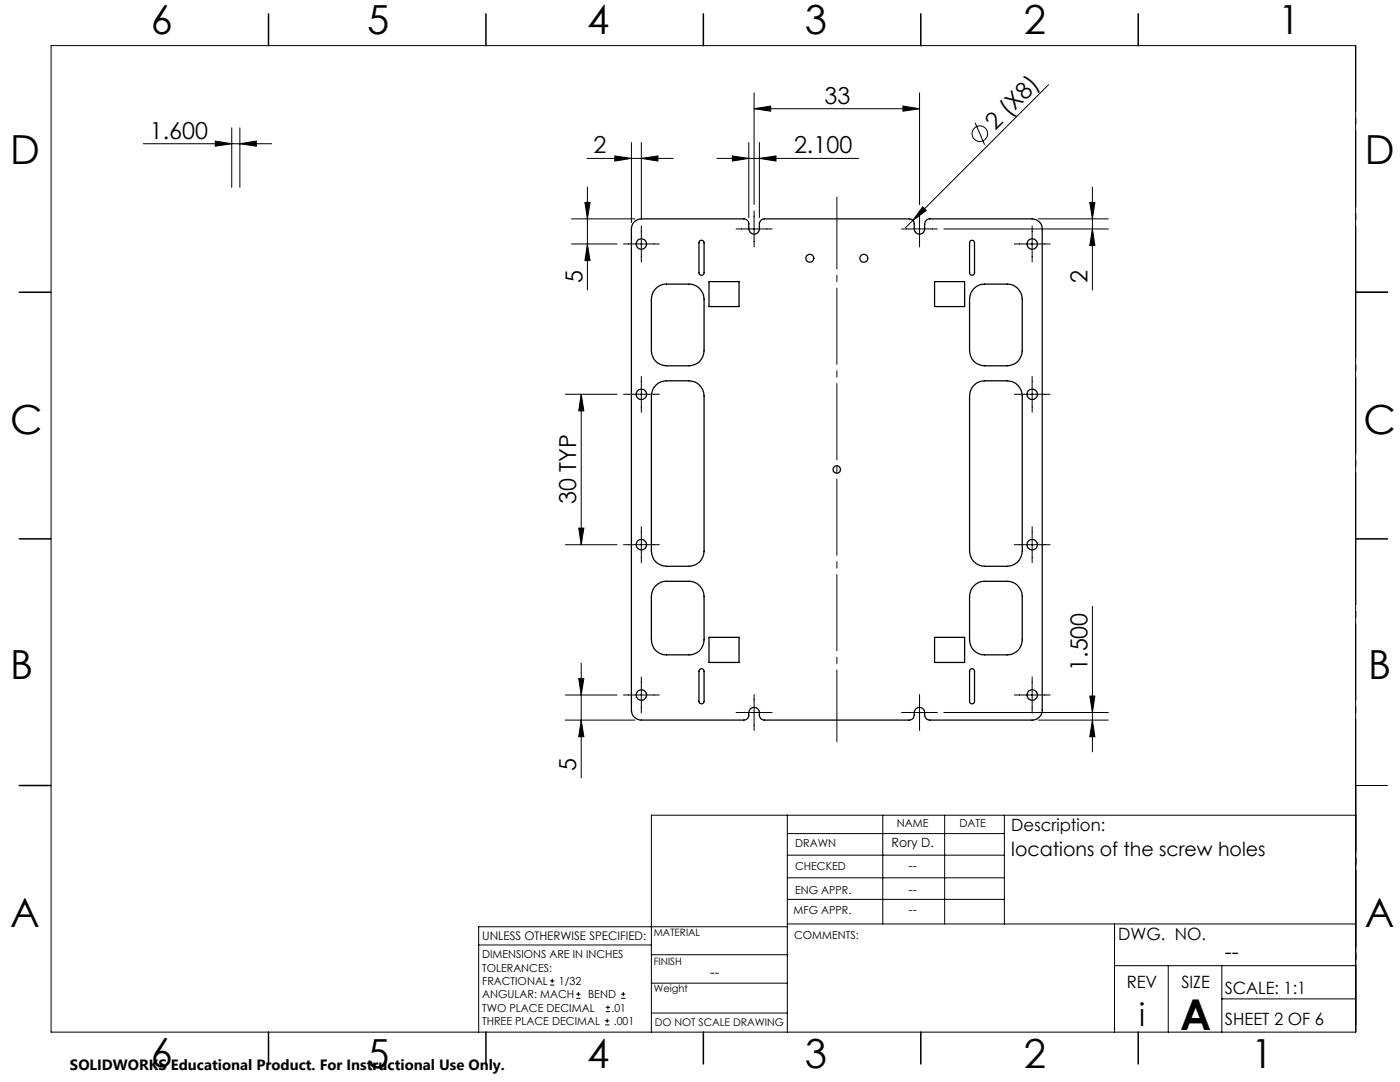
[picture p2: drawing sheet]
<svg xmlns="http://www.w3.org/2000/svg" width="279mm" height="216mm" viewBox="0 0 279 216" stroke-linecap="round" stroke-linejoin="round" font-family="sans-serif">
<g fill="none" stroke="#000" stroke-width=".2">
<path d="M10.2 9.1h260.3v196.9h-260.3zM150.5 18.5v22.3M183.5 18.5v22.3M209.3 16.9l-27.1 27.1M28.6 28.7h25.6M43 28.2l3.2 .5-3.2 .5zM46.2 25.5v11.9M47.9 28.7l3.3-.5v1zM47.9 25.5v11.9M117.2 31.6h17.1M117.2 37.3v20.6M122.7 31.1l3.3 .5-3.3 .5z"/>
<path d="M126 28.4v16M128 31.6l3.3-.5v1zM128 28.4v15.4M143.1 31.6h28.3M146.2 31.1l3.2 .5-3.2 .5zM149.4 28.4v15M150.5 21.7l3.3-.5v1zM150.5 21.7h33M151.6 31.6l3.3-.5v1zM151.6 28.4v15M180.2 21.2l3.3 .5-3.3 .5zM194.6 24.5l1.9 4.4"/>
<path d="M218 37.3v20.6M114.1 48.7h9.1M114.1 43.7h12.6M116.7 40.4h1.1l-.6 3.3zM117.2 48.7l.6 3.3h-1.1zM124.4 48.7h7.2M128 45.1v7.2M146.9 45.7h7.2M150.5 42.1v7.2M179.9 45.7h7.2M182.2 44l-1.5 1.4M183.5 42.1v7.2"/>
<path d="M184.2 41.3l.7 .7-2.7 2zM188.3 45.7h32.9M202.4 48.7h7.2M206 45.1v7.2M207.3 43.7h13.9M217.5 40.4h1l-.5 3.3zM218 45.7l.5 3.3h-1zM270.5 58.3h6.4M112.8 78.7h10.4M116 78.7l.5 3.3h-1zM116 78.7v30M124.4 78.7h7.2"/>
<path d="M128 75.1v7.2M202.4 78.7h7.2M206 75.1v7.2M112.8 108.7h10.4M115.5 105.4h1l-.5 3.3zM124.4 108.7h7.2M128 105.1v7.2M202.4 108.7h7.2M206 105.1v7.2M112.8 138.7h10.4M115.5 135.4h1l-.5 3.3zM116 132.3v22.9"/>
<path d="M124.4 138.7h7.2M128 135.1v7.2M150.5 138.6v7.2M183.5 138.6v7.2M202.4 138.7h7.2M206 135.1v7.2M217.5 138.9h1l-.5 3.3zM218 121v29M112.8 143.7h13.9M116 143.7l.5 3.3h-1zM146.9 142.2h7.2M179.9 142.2h7.2"/>
<path d="M188.3 142.2h32.9M207.3 143.7h13.9M218 143.7l.5 3.3h-1zM270.5 156.7h6.4M157.1 162.7v43.3M157.1 175.2h43.3M157.1 170.6h43.3M157.1 166.3h43.3M157.1 179.5h43.3M176.2 162.7v21.7M188.5 162.7v21.7M200.4 162.7v21.7"/>
<path d="M270.6 162.7h-140.6v43.3M95.5 188.6h34.5M109.8 196.6h.8M109.8 195.7h.8M110.2 195.3v.8M115 199.2h.9M115 198.4h.9M115.4 197.9v.9M124 199.2h.8M124 198.4h.8M124.4 197.9v.9M130 196.2h27.1"/>
<path d="M130 190.5h27.3M157.1 184.4h113.4M157.2 184.9h-61.7v21.1M222.4 184.4v21.6M222.4 192.7h48.1M233.2 192.7v13.3M243.8 199.3h26.7M243.8 192.7v13.3M120.8 204.5h.8M120.8 203.7h.8M120.9 201.9h.8M120.9 201h.8"/>
<path d="M121.2 203.3v.8M121.3 200.6v.8M130 202.1h27.1"/>
<circle cx="195.5" cy="26.7" r="1.55"/>
</g>
<path d="M167 148v-108.7" fill="none" stroke="#000" stroke-width=".2" stroke-dasharray="15.2 1.3 1.3 1.3" stroke-dashoffset=".9"/>
<path d="M270.6 9.1v49.2M270.6 58.3v49.2M270.6 107.5v49.2M270.6 156.7v49.2" fill="none" stroke="#000" stroke-width=".2" stroke-dasharray="15.2 1.3 1.3 1.3" stroke-dashoffset="2.1"/>
<g fill="none" stroke="#000" stroke-width=".3">
<path d="M53.6 2.8v6.3M97 2.8v6.3M140.4 2.8v6.3M183.8 2.8v6.3M227.2 2.8v6.3M3.8 58.3h6.4M270.5 58.3h6.4M3.8 107.5h6.4M270.5 107.5h6.4M3.8 156.7h6.4M53.6 206v6.3M97 206v6.3"/>
<path d="M140.4 206v6.3M183.8 206v6.3M227.2 206v6.3"/>
</g>
<g fill="#000">
<path d="M184.2 41.3l.7 .7-2.7 2z"/>
<path d="M43 28.2l3.2 .5-3.2 .5zM47.9 28.7l3.3-.5v1zM150.5 21.7l3.3-.5v1zM180.2 21.2l3.3 .5-3.3 .5z"/>
<path d="M128 31.6l3.3-.5v1zM122.7 31.1l3.3 .5-3.3 .5z"/>
<path d="M146.2 31.1l3.2 .5-3.2 .5zM151.6 31.6l3.3-.5v1z"/>
<path d="M117.2 48.7l.6 3.3h-1.1zM116.7 40.4h1.1l-.6 3.3zM218 45.7l.5 3.3h-1zM217.5 40.4h1l-.5 3.3z"/>
<path d="M115.5 135.4h1l-.5 3.3zM116 143.7l.5 3.3h-1zM116 78.7l.5 3.3h-1zM115.5 105.4h1l-.5 3.3zM217.5 138.9h1l-.5 3.3zM218 143.7l.5 3.3h-1z"/>
</g>
<g fill="none" stroke="#000" stroke-width=".25">
<path d="M126.6 44.3l.6-.4 .8-.2h20.4a1.02 1.02 0 0 1 1 1v1a1.06 1.06 0 0 0 1.1 1 1.06 1.06 0 0 0 1.1-1v-1a1.02 1.02 0 0 1 .9-1h28.9a1.02 1.02 0 0 1 1.1 1v1a1.04 1.04 0 0 0 1 1 1.04 1.04 0 0 0 1-1v-1a1.09 1.09 0 0 1 1.1-1h20.4a2.05 2.05 0 0 1 2 2v96a2.05 2.05 0 0 1-2 2h-20.4a1.13 1.13 0 0 1-1.1-1.5 1.04 1.04 0 0 0-1-1.1 1.04 1.04 0 0 0-1 1.1 1.16 1.16 0 0 1-1.1 1.5h-28.9a1.1 1.1 0 0 1-.9-1.5 1.11 1.11 0 0 0-1.4-1 1.11 1.11 0 0 0-.8 1.5 .96 .96 0 0 1-1 1h-20.4a1.99 1.99 0 0 1-2-2v-96a1.91 1.91 0 0 1 .6-1.4zM130.9 57.6a2.87 2.87 0 0 1 2.1-.9h4.5a3 3 0 0 1 3 3v10.3a3 3 0 0 1-3 3h-4.5a3 3 0 0 1-3-3v-10.3a3.1 3.1 0 0 1 .9-2.1zM139.6 48.1l.2-.1a.51 .51 0 0 1 .7 .4v6a.51 .51 0 0 1-.5 .5 .51 .51 0 0 1-.5-.5v-6zM141.5 56.2h6v5h-6zM186.5 56.2h6v5h-6zM193.6 48.1l.2-.1a.48 .48 0 0 1 .7 .4v6a.49 .49 0 0 1-.5 .5 .49 .49 0 0 1-.5-.5v-6zM194.4 57.6a2.87 2.87 0 0 1 2.1-.9h4.5a3 3 0 0 1 3 3v10.3a3 3 0 0 1-3 3h-4.5a3 3 0 0 1-3-3v-10.3a3.1 3.1 0 0 1 .9-2.1zM130.9 76.9a2.87 2.87 0 0 1 2.1-.9h4.5a3 3 0 0 1 3 3v31a3 3 0 0 1-3 3h-4.5a3 3 0 0 1-3-3v-31a3.1 3.1 0 0 1 .9-2.1zM194.4 76.9a2.87 2.87 0 0 1 2.1-.9h4.5a3 3 0 0 1 3 3v31a3 3 0 0 1-3 3h-4.5a3 3 0 0 1-3-3v-31a3.1 3.1 0 0 1 .9-2.1zM130.9 116.9a2.87 2.87 0 0 1 2.1-.9h4.5a3 3 0 0 1 3 3v8.7a2.95 2.95 0 0 1-3 3h-4.5a2.95 2.95 0 0 1-3-3v-8.7a3.1 3.1 0 0 1 .9-2.1zM194.4 116.9a2.87 2.87 0 0 1 2.1-.9h4.5a3 3 0 0 1 3 3v8.7a2.95 2.95 0 0 1-3 3h-4.5a2.95 2.95 0 0 1-3-3v-8.7a3.1 3.1 0 0 1 .9-2.1zM139.6 133.6a.5 .5 0 0 1 .6-.1 .5 .5 0 0 1 .3 .4v6a.51 .51 0 0 1-.5 .5 .51 .51 0 0 1-.5-.5v-6z"/>
<path d="M141.5 127.2h6v5h-6zM186.5 127.2h6v5h-6zM193.6 133.6a.48 .48 0 0 1 .6-.1 .48 .48 0 0 1 .3 .4v6a.49 .49 0 0 1-.5 .5 .49 .49 0 0 1-.5-.5v-6z"/>
<circle cx="128" cy="48.7" r="1.04"/>
<circle cx="161.6" cy="51.5" r=".8"/>
<circle cx="172.4" cy="51.5" r=".79"/>
<circle cx="206" cy="48.7" r="1.04"/>
<circle cx="128" cy="78.7" r="1.04"/>
<circle cx="206" cy="78.7" r="1.04"/>
<circle cx="167" cy="93.7" r=".75"/>
<circle cx="128" cy="108.7" r="1.05"/>
<circle cx="206" cy="108.7" r="1.05"/>
<circle cx="128" cy="138.7" r="1.04"/>
<circle cx="206" cy="138.7" r="1.04"/>
</g>
<text font-size="8.5" x="235.5" y="205.4">A</text>
<g font-size="8">
<text x="30.1" y="6.8">6</text>
<text x="73.3" y="6.9">5</text>
<text x="117.2" y="6.9">4</text>
<text x="160.6" y="6.9">3</text>
<text x="204.3" y="6.9">2</text>
<text x="255.1" y="6.9">1</text>
<text x="2.1" y="32.7">D</text>
<text x="272.4" y="32.7">D</text>
<text x="2.1" y="86.5">C</text>
<text x="272.1" y="86.5">C</text>
<text x="2.1" y="135.6">B</text>
<text x="273.1" y="135.6">B</text>
<text x="2.1" y="185.1">A</text>
<text x="272.4" y="185.1">A</text>
<text x="30.1" y="212.9">6</text>
<text x="73.3" y="213">5</text>
<text x="117.2" y="213">4</text>
<text x="160.6" y="213">3</text>
<text x="204.3" y="213">2</text>
<text x="249.7" y="213">1</text>
</g>
<text font-size="6.3" x="227.3" y="204.6">i</text>
<g font-size="4.7">
<text x="164.5" y="20.7">33</text>
<text x="29.9" y="27.6">1.600</text>
<text x="198.6" y="26" transform="rotate(-45 198.6 26)">2 (X8)</text>
<text x="118.5" y="30.6">2</text>
<text x="158.5" y="30.6">2.100</text>
<text x="116.2" y="56.6" transform="rotate(-90 116.2 56.6)">5</text>
<text x="217" y="56.6" transform="rotate(-90 217 56.6)">2</text>
<text x="115" y="100.7" transform="rotate(-90 115 100.7)">30 TYP</text>
<text x="217" y="133.9" transform="rotate(-90 217 133.9)">1.500</text>
<text x="115" y="153.9" transform="rotate(-90 115 153.9)">5</text>
</g>
<text font-size="4.2" x="244.4" y="191.4">--</text>
<text font-size="3.9" x="201.8" y="170.9">locations of the screw holes</text>
<g font-size="3.4">
<text x="201.8" y="165.9">Description:</text>
<text x="223.2" y="187.6">DWG. NO.</text>
<text x="224.9" y="197.2">REV</text>
<text x="235.8" y="197.2">SIZE</text>
<text x="244.4" y="198.4">SCALE: 1:1</text>
<text x="244.4" y="204.6">SHEET 2 OF 6</text>
</g>
<text font-size="3" x="14" y="213.5">SOLIDWORKS Educational Product. For Instructional Use Only.</text>
<text font-size="2.8" x="141.7" y="194.9">--</text>
<g font-size="2.5">
<text x="177.9" y="169">Rory D.</text>
<text x="181.3" y="173.5">--</text>
<text x="181.3" y="178.3">--</text>
<text x="181.3" y="182.3">--</text>
</g>
<text font-size="2.4" x="96.2" y="187.5">UNLESS OTHERWISE SPECIFIED:</text>
<g font-size="2.2">
<text x="179" y="165.1">NAME</text>
<text x="191.5" y="165.1">DATE</text>
<text x="158.7" y="169">DRAWN</text>
<text x="158.7" y="173.5">CHECKED</text>
<text x="158.7" y="178.3">ENG APPR.</text>
<text x="158.4" y="182.4">MFG APPR.</text>
<text x="96.2" y="191.2">DIMENSIONS ARE IN INCHES</text>
<text x="158.5" y="187.4">COMMENTS:</text>
<text x="96.2" y="193.9">TOLERANCES:</text>
<text x="96.2" y="196.5">FRACTIONAL</text>
<text x="111.5" y="196.5">1/32</text>
<text x="96.2" y="201.8">TWO PLACE DECIMAL</text>
<text x="96.2" y="199.2">ANGULAR: MACH</text>
<text x="117.4" y="199.2">BEND</text>
<text x="122.1" y="201.8">.01</text>
<text x="96.2" y="204.5">THREE PLACE DECIMAL</text>
<text x="122.5" y="204.5">.001</text>
</g>
<text font-size="2.1" x="130.7" y="204.6">DO NOT SCALE DRAWING</text>
<g font-size="2">
<text x="130.5" y="186.8">MATERIAL</text>
<text x="130.5" y="192.5">FINISH</text>
<text x="130.5" y="198">Weight</text>
</g>
</svg>
